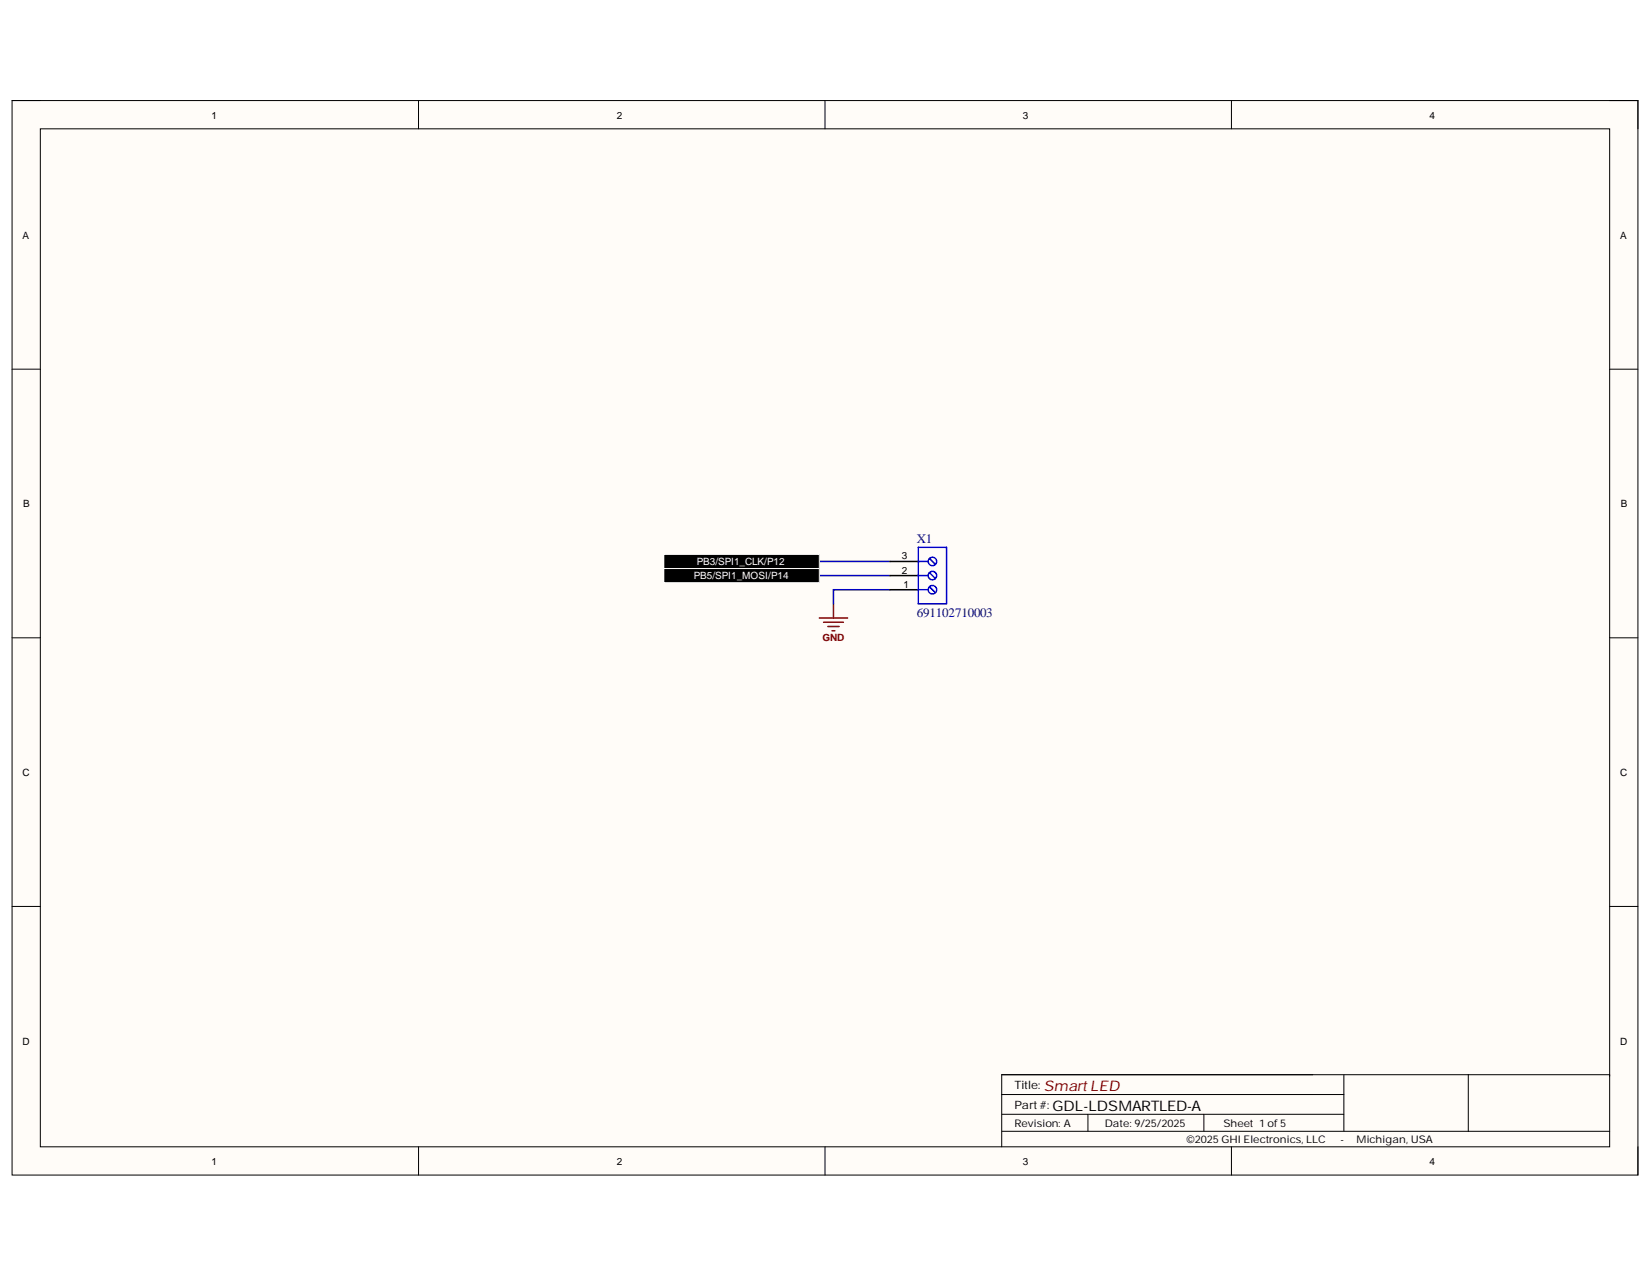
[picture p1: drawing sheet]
<svg xmlns="http://www.w3.org/2000/svg" width="279mm" height="216mm" viewBox="0 0 279 216" stroke-linecap="round" stroke-linejoin="round" font-family="sans-serif">
<path d="M2 17h275v181.7h-275z" fill-rule="evenodd" fill="#fffcf8"/>
<path d="M2 17h275v181.7h-275z" fill="none" stroke="#000" stroke-width=".17"/>
<path d="M6.8 21.8h265.4v172.1h-265.4z" fill-rule="evenodd" fill="#fffcf8"/>
<g fill="none" stroke="#000" stroke-width=".17">
<path d="M2 17h4.8M70.8 17v4.8M139.5 17v4.8M208.3 17v4.8M272.2 17h4.8v4.8M6.8 21.8h265.4v172.1h-265.4zM2 62.4h4.8M272.2 62.4h4.8M2 107.8h4.8M272.2 107.8h4.8M2 153.3h4.8M272.2 153.3h4.8"/>
<path d="M70.8 193.9v4.8M139.5 193.9v4.8M169.4 188.4h57.9M169.4 191.3h102.8M169.4 185.1h57.9M184 188.4v2.9M203.6 188.4v2.9M208.3 193.9v4.8M227.3 181.7v9.6M248.3 181.7v9.6M272.2 181.9v-.2h-102.8v12.2M277 193.9v4.8"/>
</g>
<path d="M138.6 104.5h4.8M139.3 105.2h3.3M140 105.9h1.9M140.7 106.6h.5M141 102.1v2.4" fill="none" stroke="#800000" stroke-width=".25"/>
<path d="M138.6 94.9h11.9M138.6 97.3h11.9M150.5 99.7h-9.5v2.4" fill="none" stroke="#000080" stroke-width=".25"/>
<g fill="#000">
<path d="M112.3 93.7h26.3v2.4h-26.3z" fill-rule="evenodd"/>
<path d="M112.3 96.1h26.3v2.4h-26.3z" fill-rule="evenodd"/>
</g>
<path d="M112.3 93.7h26.3v2.4h-26.3zM112.3 96.1h26.3v2.4h-26.3z" fill="none" stroke="#fff" stroke-width=".17"/>
<path d="M150.5 99.7h4.8M150.5 97.3h4.8M150.5 94.9h4.8" fill="none" stroke="#000" stroke-width=".25"/>
<g fill="none" stroke="#00f" stroke-width=".25">
<path d="M155.3 99.7h1.7M155.3 97.3h1.7M155.3 94.9h1.7M155.3 92.5h4.8v9.6h-4.8zM157.2 99.2l1 1M157.2 96.8l1 1M157.2 94.4l1 1"/>
<circle cx="157.7" cy="99.7" r=".72"/>
<circle cx="157.7" cy="94.9" r=".72"/>
<circle cx="157.7" cy="97.3" r=".72"/>
</g>
<text font-size="2.5" fill="#800000" x="176.6" y="184.4">Smart LED</text>
<text font-size="2.5" x="178" y="187.8">GDL-LDSMARTLED-A</text>
<g font-size="2.2" fill="#000080">
<text x="155.1" y="91.9">X1</text>
<text x="155.1" y="104.3">691102710003</text>
</g>
<g font-size="1.9">
<text x="171.6" y="184.1">Title:</text>
<text x="171.6" y="187.5">Part #:</text>
</g>
<g font-size="1.8">
<text x="171.6" y="190.5">Revision: A</text>
<text x="186.9" y="190.5">Date: 9/25/2025</text>
<text x="206.9" y="190.5">Sheet 1 of 5</text>
<text x="200.7" y="193.3">©2025 GHI Electronics, LLC</text>
<text x="226.7" y="193.3">-</text>
<text x="229.4" y="193.3">Michigan, USA</text>
</g>
<g font-size="1.7">
<text x="35.8" y="20">1</text>
<text x="104.3" y="20">2</text>
<text x="173" y="20">3</text>
<text x="241.8" y="20">4</text>
<text x="3.8" y="40.3">A</text>
<text x="274" y="40.3">A</text>
<text x="3.9" y="85.8">B</text>
<text x="274.1" y="85.8">B</text>
<text x="152.5" y="94.6">3</text>
<text x="152.5" y="97">2</text>
<text x="152.8" y="99.4">1</text>
<text x="3.8" y="131.2">C</text>
<text x="274" y="131.2">C</text>
<text x="3.8" y="176.6">D</text>
<text x="274" y="176.6">D</text>
<text x="35.8" y="196.9">1</text>
<text x="104.3" y="196.9">2</text>
<text x="173" y="196.9">3</text>
<text x="241.8" y="196.9">4</text>
</g>
<g font-size="1.7" fill="#fff">
<text x="117.8" y="95.6">PB3/SPI1_CLK/P12</text>
<text x="117.3" y="97.9">PB5/SPI1_MOSI/P14</text>
</g>
<text font-size="1.7" fill="#800000" x="139.1" y="108.4">GND</text>
</svg>
